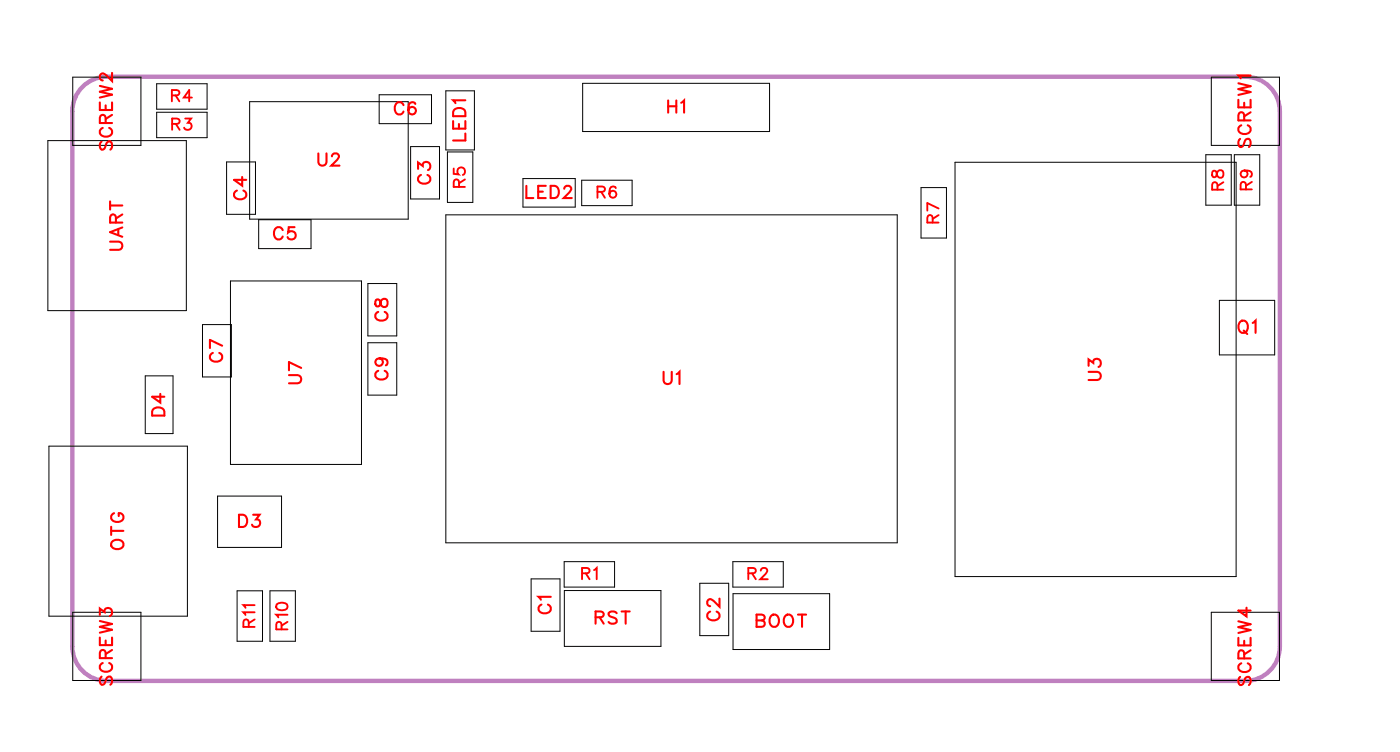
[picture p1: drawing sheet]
<svg xmlns="http://www.w3.org/2000/svg" width="81mm" height="44mm" viewBox="0 0 81 44" stroke-linecap="round" stroke-linejoin="round" font-family="sans-serif">
<path d="M4.8 5l.4-.3 .5-.2 .5-.1h66a2 2 0 0 1 2 2v31a2 2 0 0 1-2 2h-66a2 2 0 0 1-2-2v-31l.1-.5 .2-.5z" fill="none" stroke="#bf80bf" stroke-width=".25"/>
<g fill="none" stroke="#000" stroke-width=".06">
<path d="M2.8 8.1h8v9.9h-8zM4.2 4.5h4v3.9h-4zM9.1 4.9h2.9v1.4h-2.9zM9.1 6.5h2.9v1.5h-2.9zM11.7 18.8h1.7v3h-1.7zM13.1 9.4h1.7v3h-1.7zM13.4 16.3h7.6v10.6h-7.6zM14.5 5.9h9.2v6.8h-9.2zM15 12.7h3v1.7h-3zM21.3 16.4h1.7v3.1h-1.7zM21.3 19.9h1.7v3h-1.7zM22 5.5h3v1.7h-3z"/>
<path d="M23.8 8.5h1.7v3h-1.7zM25.8 12.4h26.2v19h-26.2zM25.8 5.3h1.7v3.4h-1.7zM25.9 8.8h1.5v2.9h-1.5zM30.3 10.3h3v1.7h-3zM33.7 10.4h2.9v1.5h-2.9zM33.8 4.8h10.8v2.8h-10.8zM53.4 10.9h1.5v2.9h-1.5zM55.4 9.4h16.3v24h-16.3zM69.9 9h1.5v2.9h-1.5zM70.2 4.5h4v3.9h-4zM70.7 17.4h3.2v3.2h-3.2z"/>
<path d="M71.6 9h1.4v2.9h-1.4zM2.8 25.8h8.1v9.9h-8.1zM4.2 35.5h4v3.9h-4zM8.4 21.8h1.6v3.3h-1.6zM12.6 28.7h3.7v3h-3.7zM13.7 34.2h1.5v2.9h-1.5zM15.6 34.2h1.5v2.9h-1.5zM30.8 33.5h1.7v3.1h-1.7zM32.7 32.5h2.9v1.5h-2.9zM32.7 34.2h5.6v3.2h-5.6zM40.6 33.8h1.6v3h-1.6zM42.5 32.5h2.9v1.5h-2.9z"/>
<path d="M42.5 34.4h5.6v3.2h-5.6zM70.2 35.5h4v3.9h-4z"/>
</g>
<g fill="none" stroke="#f00" stroke-width=".12">
<path d="M5.8 5.9v.5h.7v-.5M5.8 5l.7 .1-.7 .2 .7 .2-.7 .2M5.9 8.2l-.1 .2 .1 .3 .2-.1 .2-.4h.1l.1 .2-.1 .3M6 7.4a.26 .26 0 0 0-.2 .3 .26 .26 0 0 0 .3 .2h.1a.26 .26 0 0 0 .3-.2 .26 .26 0 0 0-.2-.3M6.1 7.1v-.4h-.2l-.1 .4h.7M6.1 6.1v.3M6.4 14h.5l.2 .2-.1 .2-.6 .1M6.4 11.9h.7M6.4 11.7v.4M6.5 4.2v.5l-.3-.3-.3-.1-.1 .1v.1l.2 .2M6.5 6.7l-.4 .2M6.7 12.9v-.4h-.2l-.1 .4h.7"/>
<path d="M6.9 13.3v.3M7.1 13.2l-.7 .2 .7 .3M7.1 12.4l-.4 .3M13.7 11a.26 .26 0 0 0-.1 .3 .26 .26 0 0 0 .2 .2h.2a.26 .26 0 0 0 .3-.2 .26 .26 0 0 0-.2-.3M14 10.3v.5l-.4-.4h.7M16.4 13.3a.26 .26 0 0 0-.3-.1 .26 .26 0 0 0-.2 .2v.2a.26 .26 0 0 0 .2 .3 .26 .26 0 0 0 .3-.2M17.1 13.2h-.4v.3a.25 .25 0 0 1 .4 0 .25 .25 0 0 1-.1 .3 .25 .25 0 0 1-.3-.1M18.5 8.9v.5l.2 .2 .2-.1v-.6M19.2 9.1l.2-.2h.1l.1 .1-.1 .3-.3 .3h.5M21.8 17.4v.3l.1 .1 .3-.5a.24 .24 0 0 1 .3 .2 .24 .24 0 0 1-.3 .3l-.1-.1-.1-.3zM21.9 18.1a.26 .26 0 0 0-.1 .3 .26 .26 0 0 0 .2 .2h.2a.26 .26 0 0 0 .3-.2 .26 .26 0 0 0-.2-.3M23.4 6.1a.26 .26 0 0 0-.3-.2 .26 .26 0 0 0-.2 .3v.2a.26 .26 0 0 0 .2 .2 .26 .26 0 0 0 .3-.1"/>
<path d="M24.1 6h-.1a.35 .35 0 0 0-.4 .2 .35 .35 0 0 0 .3 .4 .22 .22 0 0 0 .2-.2 .22 .22 0 0 0-.2-.2 .22 .22 0 0 0-.2 .2M24.2 9.8v-.4l.3 .2a.24 .24 0 0 1 .4-.2 .25 .25 0 0 1-.1 .5M24.4 10.1a.26 .26 0 0 0-.2 .3 .26 .26 0 0 0 .3 .2h.2a.26 .26 0 0 0 .2-.2 .26 .26 0 0 0-.1-.3M26.3 7v.5h.7v-.5M26.3 6.4a.39 .39 0 0 1 .7 .1v.2h-.7zM26.6 7.2v.3M27 5.8h-.7l.1 .2M27 7.7v.4h-.7M30.5 10.8v.7h.4M31.2 11.1h.3M31.6 10.8h-.4v.7h.4M31.9 10.8h.3a.38 .38 0 0 1 .2 .3 .38 .38 0 0 1-.2 .4h-.3z"/>
<path d="M32.7 10.9l.1-.1h.2l.1 .1-.1 .2-.3 .4h.4M38.7 5.8v.7M38.7 6.2h.5M39.2 5.8v.7M39.5 6l.2-.2v.7M71.8 5.8v.4h.7v-.4M71.8 4.8l.7 .2-.7 .2 .7 .1-.7 .2M71.9 18.7v-.1a.33 .33 0 0 1 .4 .3 .33 .33 0 0 1-.4 .4l-.1-.3zM71.9 8l-.1 .2 .1 .3h.2l.1-.4 .2-.1 .1 .2-.1 .3M72 7.3a.26 .26 0 0 0-.2 .3 .26 .26 0 0 0 .3 .2h.1a.26 .26 0 0 0 .3-.2 .26 .26 0 0 0-.2-.3M72.1 19.1l.2 .3M72.1 7v-.4l-.2-.1-.1 .5h.7"/>
<path d="M72.1 6v.2M72.5 4.4h-.7l.1 .1M72.5 6.5l-.4 .2M72.6 18.7l.2-.1v.7M5.8 35.6v-.3l.3 .2a.24 .24 0 0 1 .3-.2 .24 .24 0 0 1 0 .4M5.8 36.9v.5h.7v-.5M5.8 36l.7 .1-.7 .2 .7 .2-.7 .2M5.9 39.2l-.1 .2 .1 .3 .2-.1 .2-.4h.1l.1 .2-.1 .3M6 38.4a.26 .26 0 0 0-.2 .3 .26 .26 0 0 0 .3 .2h.1a.26 .26 0 0 0 .3-.2 .26 .26 0 0 0-.2-.3M6.1 38.1v-.4h-.2l-.1 .4h.7M6.1 37.1v.3M6.4 30.8h.8"/>
<path d="M6.4 30.5v.5M6.5 37.7l-.4 .2M6.5 31.3a.35 .35 0 0 1 .5 0 .35 .35 0 0 1 .1 .4 .33 .33 0 0 1-.4 .1 .33 .33 0 0 1-.2-.5zM6.6 29.7a.26 .26 0 0 0-.2 .3 .26 .26 0 0 0 .3 .2h.2a.25 .25 0 0 0 .3-.2 .25 .25 0 0 0-.3-.3v.2M8.9 23.7l.2-.1 .3 .1 .1 .4h-.7zM9.3 22.8v.5l-.5-.3h.7M12.3 20.4a.26 .26 0 0 0-.1 .3 .26 .26 0 0 0 .2 .3h.2a.26 .26 0 0 0 .3-.3 .26 .26 0 0 0-.2-.3M12.9 20l-.7-.3v.5M13.9 29.8h.2a.38 .38 0 0 1 .2 .4 .38 .38 0 0 1-.2 .3h-.2zM14.7 29.8h.3l-.2 .3a.24 .24 0 0 1 .2 .4 .24 .24 0 0 1-.4-.1M16.8 21.7h.5l.2 .2-.1 .3h-.6M17.5 21.3l-.7-.3v.4"/>
<path d="M21.9 21.5a.26 .26 0 0 0-.1 .3 .26 .26 0 0 0 .2 .2h.2a.26 .26 0 0 0 .3-.2 .26 .26 0 0 0-.2-.3M22 20.8a.22 .22 0 0 1 .2 .3 .22 .22 0 0 1-.4 0 .22 .22 0 0 1 .1-.3h.1a.34 .34 0 0 1 .5 .2l-.1 .2M31.4 35a.26 .26 0 0 0-.2 .3 .26 .26 0 0 0 .3 .2h.2a.26 .26 0 0 0 .2-.2 .26 .26 0 0 0-.1-.3M31.9 34.6h-.7l.2 .1M34.5 35.8l.4-.1 .1-.1-.2-.2h-.3v.7M34.8 35.8l.2 .3M35.8 35.5l-.2-.1-.3 .1v.2l.5 .2v.1l-.2 .1-.3-.1M36 35.4h.5M36.3 35.4v.7M38.5 21.5v.5l.2 .2h.2v-.7M39.2 21.7l.2-.2v.7M41.2 35.4a.26 .26 0 0 0-.2 .3 .26 .26 0 0 0 .3 .2h.1a.26 .26 0 0 0 .3-.2 .26 .26 0 0 0-.2-.3"/>
<path d="M41.7 34.7v.4l-.3-.3-.3-.1-.1 .1v.2l.2 .1M43.9 35.9l.4 .1v.2l-.1 .1h-.3v-.7l.4 .1v.1l-.1 .1M44.7 35.6a.33 .33 0 0 1 .5 .4 .33 .33 0 0 1-.5 .3l-.1-.3zM45.6 35.6a.33 .33 0 0 1 .4 .4 .33 .33 0 0 1-.4 .3l-.2-.3zM46.3 35.6h.4M46.5 35.6v.7M63.1 21.5h.5l.2 .2-.1 .3h-.6M63.1 21.2v-.4l.3 .2a.24 .24 0 0 1 .4-.2 .25 .25 0 0 1-.1 .5M71.8 37v.4h.7v-.4M71.8 36l.7 .2-.7 .1 .7 .2-.7 .2M71.9 39.2l-.1 .2 .1 .3 .2-.1 .1-.4h.2l.1 .2-.1 .3M72 38.4a.26 .26 0 0 0-.2 .3 .26 .26 0 0 0 .3 .2h.1a.26 .26 0 0 0 .3-.2 .26 .26 0 0 0-.2-.3"/>
<path d="M72.1 38.1v-.4h-.2l-.1 .4h.7M72.1 37.1v.3M72.3 35.2v.5l-.5-.3h.7M72.5 37.7l-.4 .2"/>
</g>
<g fill="none" stroke="#f00" stroke-width=".11">
<path d="M10 5.5h.3l.1-.2-.4-.1v.7M10 7.2l.4-.1v-.2h-.4v.6M10.2 5.5l.2 .4M10.2 7.2l.2 .3M10.7 6.9h.4l-.2 .2a.22 .22 0 0 1 .2 .4 .22 .22 0 0 1-.4-.1M11.1 5.7h-.4l.3-.5v.7M26.3 9.8v.3h.3a.23 .23 0 0 1 0-.3 .23 .23 0 0 1 .3 0 .23 .23 0 0 1-.1 .3M26.6 10.8v-.3l-.2-.1-.1 .4h.7M27 10.4l-.4 .2M34.6 11.1h.4v-.2l-.4-.1v.7M34.8 11.1l.3 .4M35.7 10.9v-.1a.32 .32 0 0 0-.4 .3 .32 .32 0 0 0 .2 .4 .2 .2 0 0 0 .2-.2 .2 .2 0 0 0-.2-.2 .2 .2 0 0 0-.2 .1"/>
<path d="M54.1 12.9l-.1-.4h-.2v.4h.6M54.4 12.5l-.3 .2M54.4 12.1l-.6-.3v.4M70.3 9.9v.3l.1 .1 .3-.4a.22 .22 0 0 1 .2 .2 .22 .22 0 0 1-.2 .2l-.2-.4zM70.6 11l-.1-.4h-.2v.4h.6M70.9 10.6l-.3 .2M72.1 9.9a.2 .2 0 0 1 .2 .3 .2 .2 0 0 1-.3 0 .2 .2 0 0 1 0-.3h.1a.31 .31 0 0 1 .5 .2l-.1 .1M72.2 11v-.4h-.2l-.1 .4h.7M72.6 10.5l-.4 .3M14.4 36.3v-.4h-.2l-.1 .4h.7M14.8 35.5h-.7l.1 .1M14.8 35.1h-.7l.1 .1"/>
<path d="M14.8 35.9l-.4 .2M16 35a.32 .32 0 0 1 .4-.1 .32 .32 0 0 1 .2 .4 .32 .32 0 0 1-.4 .1 .32 .32 0 0 1-.2-.4zM16.3 36.5v-.4h-.2l-.1 .4h.7M16.7 35.6h-.7l.1 .2M16.7 36l-.4 .2M33.7 33.2h.4v-.2l-.4-.1v.7M34 33.2l.2 .4M34.4 33l.2-.1v.7M43.4 33.2h.4v-.2l-.4-.1v.7M43.6 33.2l.2 .4M44.1 33.1l.1-.2 .3 .1-.4 .6h.4"/>
</g>
<g font-size="1.2" fill="#fff">
<text x="6.8" y="8.7" transform="rotate(-90 6.8 8.7)">SCREW2</text>
<text x="14.6" y="11.6" transform="rotate(-90 14.6 11.6)">C4</text>
<text x="18.4" y="9.9">U2</text>
<text x="22.8" y="6.9">C6</text>
<text x="25.2" y="10.7" transform="rotate(-90 25.2 10.7)">C3</text>
<text x="27.3" y="8.2" transform="rotate(-90 27.3 8.2)">LED1</text>
<text x="30.5" y="11.8">LED2</text>
<text x="38.7" y="6.8">H1</text>
<text x="72.8" y="8.6" transform="rotate(-90 72.8 8.6)">SCREW1</text>
<text x="7.4" y="14.5" transform="rotate(-90 7.4 14.5)">UART</text>
<text x="15.8" y="14.2">C5</text>
<text x="13.2" y="21" transform="rotate(-90 13.2 21)">C7</text>
<text x="17.8" y="22.3" transform="rotate(-90 17.8 22.3)">U7</text>
<text x="22.8" y="22" transform="rotate(-90 22.8 22)">C9</text>
<text x="22.8" y="18.6" transform="rotate(-90 22.8 18.6)">C8</text>
<text x="38.4" y="22.5">U1</text>
<text x="64.1" y="22.1" transform="rotate(-90 64.1 22.1)">U3</text>
<text x="71.7" y="19.6">Q1</text>
<text x="9.8" y="24.1" transform="rotate(-90 9.8 24.1)">D4</text>
<text x="7.5" y="31.9" transform="rotate(-90 7.5 31.9)">OTG</text>
<text x="13.8" y="30.8">D3</text>
<text x="32.2" y="35.6" transform="rotate(-90 32.2 35.6)">C1</text>
<text x="42" y="36" transform="rotate(-90 42 36)">C2</text>
<text x="6.8" y="39.7" transform="rotate(-90 6.8 39.7)">SCREW3</text>
<text x="34.5" y="36.4">RST</text>
<text x="43.8" y="36.6">BOOT</text>
<text x="72.8" y="39.7" transform="rotate(-90 72.8 39.7)">SCREW4</text>
</g>
<g font-size="1.1" fill="#fff">
<text x="9.9" y="6.1">R4</text>
<text x="9.9" y="7.8">R3</text>
<text x="27.2" y="10.9" transform="rotate(-90 27.2 10.9)">R5</text>
<text x="34.6" y="11.7">R6</text>
<text x="71.2" y="11" transform="rotate(-90 71.2 11)">R8</text>
<text x="72.8" y="11" transform="rotate(-90 72.8 11)">R9</text>
<text x="54.7" y="13" transform="rotate(-90 54.7 13)">R7</text>
<text x="33.7" y="33.8">R1</text>
<text x="43.3" y="33.8">R2</text>
<text x="15" y="36.4" transform="rotate(-90 15 36.4)">R11</text>
<text x="16.9" y="36.5" transform="rotate(-90 16.9 36.5)">R10</text>
</g>
</svg>
